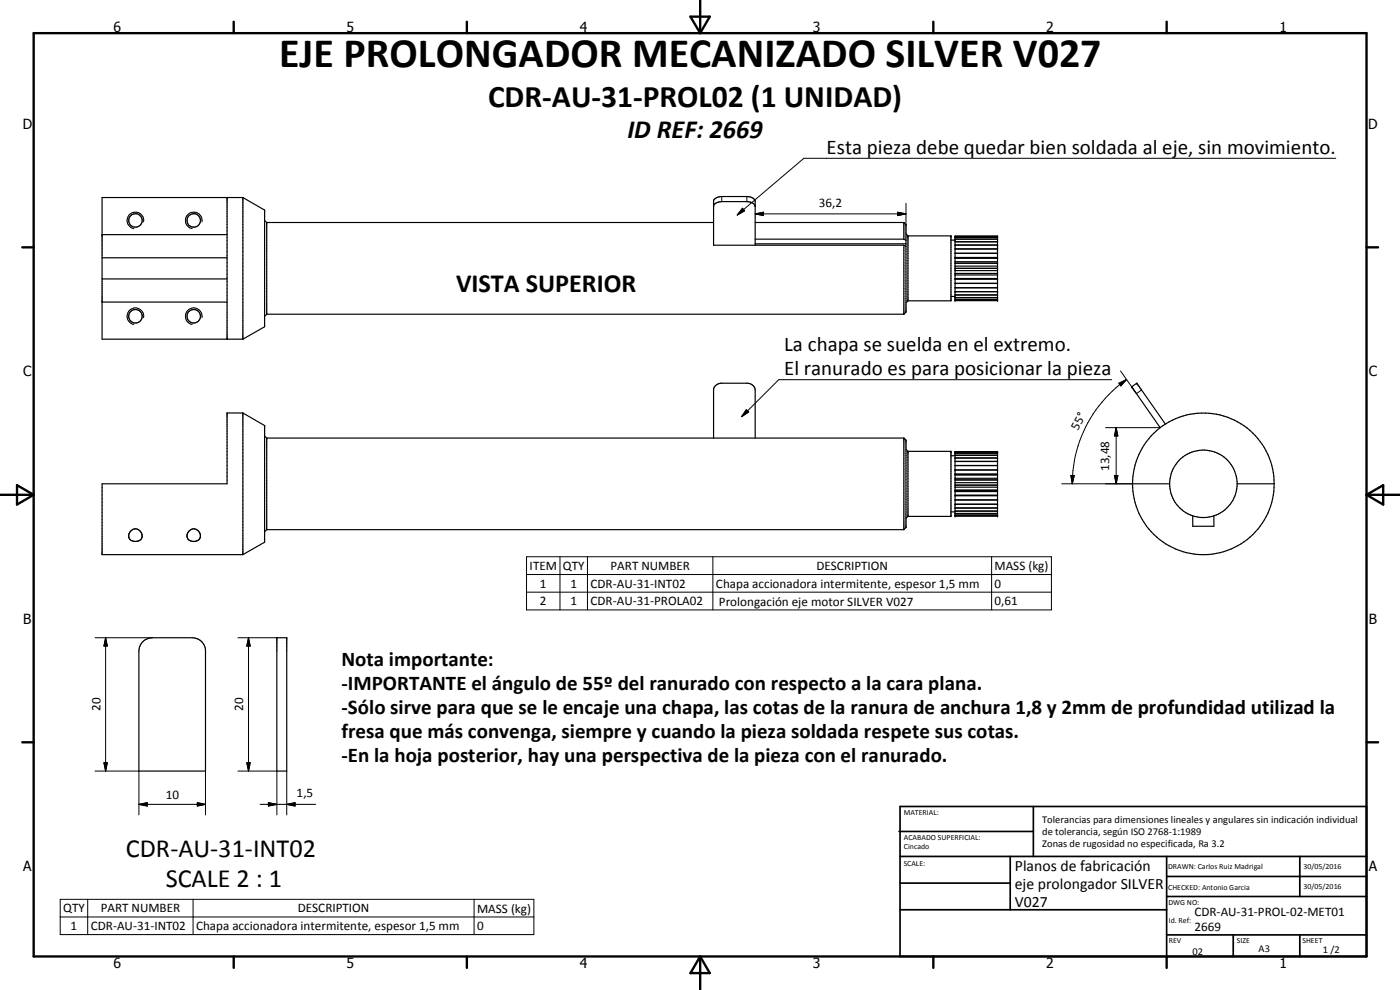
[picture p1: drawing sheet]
<svg xmlns="http://www.w3.org/2000/svg" width="420mm" height="297mm" viewBox="0 0 420 297" stroke-linecap="round" stroke-linejoin="round" font-family="sans-serif">
<g fill="none" stroke="#000" stroke-width=".35">
<path d="M68.1 59.3v42.5M72.9 59.3l6.5 3.7v35l-6.5 3.8M72.9 59.3v42.5M72.9 59.3h-42.3v42.5h42.3M30.6 77.3h37.5M30.6 70.4h37.5M79.4 66.2l.6 .6M80 66.8v27.5M80 66.8h134.2M214.2 61.8l.5-.8 .9-.4 8.5-.1a2.19 2.19 0 0 1 2.5 1.5M226.6 73.6v-13.2a2.03 2.03 0 0 0-2.1-1.4h-8.2a2.3 2.3 0 0 0-2.1 1.2v13.4h57.1M226.6 73.2h45.3"/>
<path d="M226.6 71.8h44.7M226.6 66.8h44.7M271.3 66.8v5M271.3 73.6v20.7M271.3 66.8l.6 .6v26.2l-.6 .7M271.3 73.6l.6 .4M271.3 71.8l.6 .3M271.9 70.1l.6 .7M272.5 70.8v19.5M272.5 70.8h12.9v19.5h-12.9M285.4 72.1h1.2M286.6 70.9h12.8v19.3h-12.8z"/>
<path d="M286.6 71.8h12.8M286.6 71.2h12.8M286.6 72.5h12.8M286.6 73.5h12.8M286.6 74.7h12.8M286.6 76h12.8M286.6 77.5h12.8M286.6 77.4h12.8M286.6 79h12.8M286.6 79.8h12.8M286.6 78.5h12.8M286.6 77.3h12.8"/>
<path d="M30.6 83.7h37.5M30.6 90.6h37.5M80 94.3l-.6 .6M80 94.3h191.3M272.5 90.3l-.6 .6M285.4 88.9h1.2M286.6 82.1h12.8M286.6 82h12.8M286.6 83.6h12.8M286.6 85h12.8M286.6 86.4h12.8M286.6 86.3h12.8"/>
<path d="M286.6 87.5h12.8M286.6 88.5h12.8M286.6 89.3h12.8M286.6 89.8h12.8M286.6 90.1h12.8M286.6 80.5h12.8M286.6 83.8h12.8M286.6 82.5h12.8M286.6 81.2h12.8M72.9 123.9l6.5 3.8v35l-6.5 3.7M72.9 123.9v42.5M72.9 123.9h-4.8v21.3h-37.5v21.2h42.3"/>
<path d="M79.4 130.8l.6 .6M80 131.4v27.5M80 131.4h191.3M214.2 131.4v-14.7l.2-.5 .6-.7 1.3-.5h8.2a2.36 2.36 0 0 1 2.1 2v14.4M271.3 131.4v27.5M271.3 131.4l.6 .6v26.3l-.6 .6M271.9 134.8l.6 .6M272.5 135.4v19.5M272.5 135.4h12.9v19.5h-12.9M285.4 136.7h1.2M286.6 135.5h12.8v19.3h-12.8zM286.6 135.6h12.8"/>
<path d="M286.6 136h12.8M286.6 136.6h12.8M286.6 137.4h12.8M286.6 138.5h12.8M286.6 138.4h12.8M286.6 139.7h12.8M349.7 127.3l-8.5-12.3-1.6 1.1 8.6 12.2M39.1 159.4a1.96 1.96 0 0 1 2.8-.1 1.96 1.96 0 0 1 .2 2.8l-1 .3h-.7a1.86 1.86 0 0 1-1.8-1.2l.1-1zM56.7 159.4a1.95 1.95 0 0 1 2.8-.1 1.95 1.95 0 0 1 .1 2.8 2.08 2.08 0 0 1-2.2 .3 2.08 2.08 0 0 1-1.3-1.8zM80 158.9l-.6 .7M80 158.9h191.3M272.5 154.9l-.6 .6"/>
<path d="M285.4 153.6h1.2M286.6 141h12.8M286.6 142.5h12.8M286.6 144h12.8M286.6 145.5h12.8M286.6 147.1h12.8M286.6 148.6h12.8M286.6 150h12.8M286.6 151.3h12.8M286.6 152.4h12.8M286.6 153.3h12.8M286.6 154.1h12.8"/>
<path d="M286.6 154.6h12.8M286.6 148.8h12.8M286.6 147.5h12.8M286.6 146.2h12.8M286.6 144.8h12.8M286.6 143.5h12.8M286.6 142.2h12.8M339.9 145.2h11.1M339.9 145.2a21.3 21.3 0 0 1 21.2-21.3 21.3 21.3 0 0 1 21.3 21.3M339.9 145.2a21.3 21.3 0 0 0 21.2 21.2 21.3 21.3 0 0 0 21.3-21.2M351 145.2a10.1 10.1 0 0 0 7 9.6M351 145.2a10.1 10.1 0 0 1 10.2-10.2 10.1 10.1 0 0 1 10.1 10.2"/>
<path d="M358 154.8v3.1h6.3v-3.1M358 154.8a10.1 10.1 0 0 0 6.3 0M371.3 145.2h11.1M371.3 145.2a10.1 10.1 0 0 1-7 9.6M43 192.4l1.3-.8 1.4-.3h12a4 4 0 0 1 4 3.6v36.5h-20v-36l.2-1.5zM83.1 191.3h3v40.1h-3z"/>
<circle cx="40.6" cy="66.1" r="2.02"/>
<circle cx="58.1" cy="66.2" r="2.02"/>
<circle cx="40.6" cy="94.9" r="2.02"/>
<circle cx="58.1" cy="94.9" r="2.01"/>
</g>
<g fill="#000">
<circle cx="30.6" cy="70.4" r=".18"/>
<circle cx="79.4" cy="63" r=".18"/>
<circle cx="272.5" cy="70.8" r=".18"/>
<circle cx="285.4" cy="70.8" r=".18"/>
<circle cx="286.6" cy="71.8" r=".18"/>
<circle cx="286.6" cy="70.9" r=".18"/>
<circle cx="286.6" cy="73.5" r=".18"/>
<circle cx="299.4" cy="71.8" r=".18"/>
<circle cx="299.4" cy="70.9" r=".18"/>
<circle cx="299.4" cy="73.5" r=".18"/>
<circle cx="286.6" cy="89.8" r=".18"/>
<circle cx="286.6" cy="87.5" r=".18"/>
<circle cx="286.6" cy="90.1" r=".18"/>
<circle cx="286.6" cy="89.3" r=".18"/>
<circle cx="286.6" cy="80.5" r=".18"/>
<circle cx="299.4" cy="89.3" r=".18"/>
<circle cx="299.4" cy="87.5" r=".18"/>
<circle cx="299.4" cy="90.1" r=".18"/>
<circle cx="299.4" cy="80.5" r=".18"/>
<circle cx="299.4" cy="89.8" r=".18"/>
<circle cx="339.6" cy="116.1" r=".18"/>
<circle cx="341.2" cy="115" r=".18"/>
<circle cx="79.4" cy="127.7" r=".18"/>
<circle cx="80" cy="131.4" r=".18"/>
<circle cx="271.3" cy="131.4" r=".18"/>
<circle cx="272.5" cy="135.4" r=".18"/>
<circle cx="285.4" cy="135.4" r=".18"/>
<circle cx="286.6" cy="137.4" r=".18"/>
<circle cx="286.6" cy="136" r=".18"/>
<circle cx="286.6" cy="135.5" r=".18"/>
<circle cx="299.4" cy="136" r=".18"/>
<circle cx="299.4" cy="137.4" r=".18"/>
<circle cx="299.4" cy="135.5" r=".18"/>
<circle cx="286.6" cy="154.6" r=".18"/>
<circle cx="286.6" cy="154.8" r=".18"/>
<circle cx="286.6" cy="141" r=".18"/>
<circle cx="286.6" cy="151.3" r=".18"/>
<circle cx="299.4" cy="154.8" r=".18"/>
<circle cx="299.4" cy="141" r=".18"/>
<circle cx="299.4" cy="151.3" r=".18"/>
<circle cx="299.4" cy="154.6" r=".18"/>
</g>
<g fill="none" stroke="#000" stroke-width=".3">
<path d="M216.6 59v1.5M224.1 59v1.5M400.9 47.5h-159.7l-19.9 17M43.1 66.6a2.49 2.49 0 0 0-2-2.9 2.49 2.49 0 0 0-2.9 2 2.49 2.49 0 0 0 2 2.9M60.6 66.6a2.51 2.51 0 0 0-2-2.9 2.51 2.51 0 0 0-2.9 2 2.51 2.51 0 0 0 2 2.9M222.8 62.5l.7 .7-2.2 1.3zM226.6 64.2l2.5-.5v1zM226.6 64.2h45.3M269.4 63.7l2.5 .5-2.5 .5zM271.9 61v6.4M43.1 95.3a2.48 2.48 0 0 0-2-2.9 2.48 2.48 0 0 0-2.9 2 2.48 2.48 0 0 0 2 2.9M60.6 95.3a2.5 2.5 0 0 0-2-2.9 2.5 2.5 0 0 0-2.9 2 2.5 2.5 0 0 0 2 2.9"/>
<path d="M333.6 113.9h-99.9l-11.1 11.1M335.8 115l2.3-1.1-1.7 1.9zM336.3 111.3l4.8 6.8 1.5-1.1M338.1 113.9a38.1 38.1 0 0 0-16.3 31.3M224 122.9l.7 .7-2.1 1.4zM331.8 128.3h16.4M335 128.3l.5 2.5h-1zM335 128.3v16.9M318.6 145.2h21.3M321.4 142.7h1l-.6 2.5zM334.5 142.7h1l-.5 2.5zM158 167h157.5v16h-157.5z"/>
<path d="M158 172.4h157.5M158 177.7h157.5M168.1 167v16M176.3 167v16M213.9 167v16M297.6 167v16M28.5 191.3h17.2M31.7 191.3l.5 2.5h-1zM31.7 191.3v40.1M71.4 191.3h11.7M74.6 191.3l.5 2.5h-1zM74.6 191.3v40.1"/>
<path d="M28.5 231.4h13.2v13.1M31.2 228.9h1l-.5 2.5zM61.7 231.4v13.1M71.4 231.4h11.7v13.1M74.1 228.9h1l-.5 2.5zM86.1 231.4v13.1M41.7 241.3l2.5-.5v1.1zM41.7 241.3h20M59.2 240.8l2.5 .5-2.5 .6zM78.1 241.3h16.6M80.5 240.8l2.6 .5-2.6 .6zM86.1 241.3l2.4-.5v1.1z"/>
<path d="M18.1 269.8h142.1v10.6h-142.1zM18.1 275.1h142.1M26.3 269.8v10.6M57.9 269.8v10.6M142.3 269.8v10.6"/>
</g>
<g fill="none" stroke="#000" stroke-width=".71">
<path d="M10.1 9.9h400v277.1h-400zM70.1 6.5v3.4M140.1 6.5v3.4M207.2 5h5.8l-2.9 4.9zM210.1 0v9.9M280.1 6.5v3.4M350.1 6.5v3.4M6.7 74.2h3.4M410.1 74.2h3.5M.1 148.5h10M5.1 145.6l5 2.9-5 2.9zM410.1 148.5h10"/>
<path d="M410.1 148.5l5-2.9v5.8zM6.7 222.7h3.4M410.1 222.7h3.5M70.1 287v3.4M140.1 287v3.4M210.1 287v10M210.1 287l2.9 5h-5.8zM280.1 287v3.4M350.1 287v3.4"/>
</g>
<g fill="none" stroke="#000" stroke-width=".51">
<path d="M269.8 249.5h40.3M270.1 242h140v45h-140zM270.1 257h140M303.2 257v16M310.1 242v15M350.1 257v30M390.1 257v12M270.1 265h33.1M270.1 273h80M350.1 269h60M350.1 263h60M350.1 280.5h60"/>
<path d="M370.1 280.5v6.5M390.1 280.5v6.5"/>
</g>
<g fill="#000">
<path d="M222.8 62.5l.7 .7-2.2 1.3zM226.6 64.2l2.5-.5v1zM269.4 63.7l2.5 .5-2.5 .5zM335.8 115l2.3-1.1-1.7 1.9zM224 122.9l.7 .7-2.1 1.4zM335 128.3l.5 2.5h-1zM321.4 142.7h1l-.6 2.5zM334.5 142.7h1l-.5 2.5zM31.7 191.3l.5 2.5h-1zM74.6 191.3l.5 2.5h-1zM31.2 228.9h1l-.5 2.5zM74.1 228.9h1l-.5 2.5z"/>
<path d="M41.7 241.3l2.5-.5v1.1zM59.2 240.8l2.5 .5-2.5 .6zM80.5 240.8l2.6 .5-2.6 .6zM86.1 241.3l2.4-.5v1.1z"/>
</g>
<text font-size="12.6" x="83.8" y="20.2">EJE PROLONGADOR MECANIZADO SILVER V027</text>
<text font-size="9.4" x="146.5" y="32">CDR-AU-31-PROL02 (1 UNIDAD)</text>
<g font-size="7.9">
<text x="188.3" y="41.4">ID REF: 2669</text>
<text x="136.9" y="87.7">VISTA SUPERIOR</text>
<text x="37.8" y="257.1">CDR-AU-31-INT02</text>
<text x="49.7" y="266.1">SCALE 2 : 1</text>
</g>
<g font-size="6.3">
<text x="248.1" y="46.1">Esta pieza debe quedar bien soldada al eje, sin movimiento.</text>
<text x="235.3" y="105.3">La chapa se suelda en el extremo.</text>
<text x="235.3" y="112.5">El ranurado es para posicionar la pieza</text>
<text x="102.5" y="199.8">Nota importante:</text>
<text x="102.5" y="207">-IMPORTANTE el ángulo de 55º del ranurado con respecto a la cara plana.</text>
<text x="102.5" y="214.2">-Sólo sirve para que se le encaje una chapa, las cotas de la ranura de anchura 1,8 y 2mm de profundidad utilizad la</text>
<text x="102.5" y="221.4">fresa que más convenga, siempre y cuando la pieza soldada respete sus cotas.</text>
<text x="102.5" y="228.6">-En la hoja posterior, hay una perspectiva de la pieza con el ranurado.</text>
</g>
<g font-size="4.7">
<text x="304.6" y="261.2">Planos de fabricación</text>
<text x="304.6" y="266.6">eje prolongador SILVER</text>
<text x="304.6" y="272">V027</text>
</g>
<g font-size="4.2">
<text x="34" y="9.6">6</text>
<text x="104" y="9.6">5</text>
<text x="174" y="9.6">4</text>
<text x="244" y="9.6">3</text>
<text x="314" y="9.6">2</text>
<text x="384" y="9.6">1</text>
<text x="6.8" y="38.7">D</text>
<text x="410.6" y="38.7">D</text>
<text x="7" y="112.9">C</text>
<text x="410.8" y="112.9">C</text>
<text x="7" y="187.1">B</text>
<text x="410.8" y="187.1">B</text>
<text x="7" y="261.4">A</text>
<text x="410.8" y="261.4">A</text>
<text x="34" y="290.4">6</text>
<text x="104" y="290.4">5</text>
<text x="174" y="290.4">4</text>
<text x="244" y="290.4">3</text>
<text x="314" y="290.4">2</text>
<text x="384" y="290.4">1</text>
</g>
<g font-size="3.9">
<text x="245.8" y="62.1">36,2</text>
<text x="323.5" y="129.2" transform="rotate(-63 323.5 129.2)">55°</text>
<text x="332.9" y="141.3" transform="rotate(-90 332.9 141.3)">13,48</text>
<text x="159" y="171">ITEM</text>
<text x="168.9" y="171">QTY</text>
<text x="183.2" y="171">PART NUMBER</text>
<text x="245.1" y="171">DESCRIPTION</text>
<text x="298.5" y="171.1">MASS (kg)</text>
<text x="162" y="176.3">1</text>
<text x="171.2" y="176.3">1</text>
<text x="177.2" y="176.3">CDR-AU-31-INT02</text>
<text x="214.9" y="176.4">Chapa accionadora intermitente, espesor 1,5 mm</text>
<text x="298.5" y="176.3">0</text>
<text x="162" y="181.6">2</text>
<text x="171.2" y="181.6">1</text>
<text x="177.2" y="181.6">CDR-AU-31-PROLA02</text>
<text x="215.8" y="181.7">Prolongación eje motor SILVER V027</text>
<text x="298.5" y="181.6">0,61</text>
<text x="30.2" y="213.4" transform="rotate(-90 30.2 213.4)">20</text>
<text x="73" y="213.4" transform="rotate(-90 73 213.4)">20</text>
<text x="49.7" y="239.8">10</text>
<text x="89" y="239.3">1,5</text>
<text x="19" y="273.7">QTY</text>
<text x="30.2" y="273.7">PART NUMBER</text>
<text x="89.4" y="273.7">DESCRIPTION</text>
<text x="143.2" y="273.8">MASS (kg)</text>
<text x="358.5" y="275">CDR-AU-31-PROL-02-MET01</text>
<text x="21.2" y="279">1</text>
<text x="27.3" y="279.1">CDR-AU-31-INT02</text>
<text x="58.9" y="279.1">Chapa accionadora intermitente, espesor 1,5 mm</text>
<text x="143.2" y="279.1">0</text>
<text x="358.5" y="279.4">2669</text>
</g>
<g font-size="3.1">
<text x="312.7" y="246.8">Tolerancias para dimensiones lineales y angulares sin indicación individual</text>
<text x="312.7" y="250.4">de tolerancia, según ISO 2768-1:1989</text>
<text x="312.7" y="254">Zonas de rugosidad no especificada, Ra 3.2</text>
<text x="357.9" y="286.4">02</text>
<text x="377.7" y="285.6">A3</text>
<text x="397" y="285.9">1 /2</text>
</g>
<g font-size="2.4">
<text x="271.2" y="244.4">MATERIAL:</text>
<text x="271.3" y="252">ACABADO SUPERFICIAL:</text>
<text x="271.3" y="254.6">Cincado</text>
<text x="271.2" y="259.7">SCALE:</text>
<text x="350.6" y="260.8">DRAWN: Carlos Ruiz Madrigal</text>
<text x="391.2" y="260.6">30/05/2016</text>
<text x="350.6" y="267">CHECKED: Antonio Garcia</text>
<text x="391.2" y="266.7">30/05/2016</text>
<text x="350.6" y="271.4">DWG NO:</text>
<text x="350.8" y="276.9">Id. Ref:</text>
<text x="350.8" y="282.8">REV</text>
<text x="371.2" y="282.9">SIZE</text>
<text x="390.9" y="282.9">SHEET</text>
</g>
</svg>
